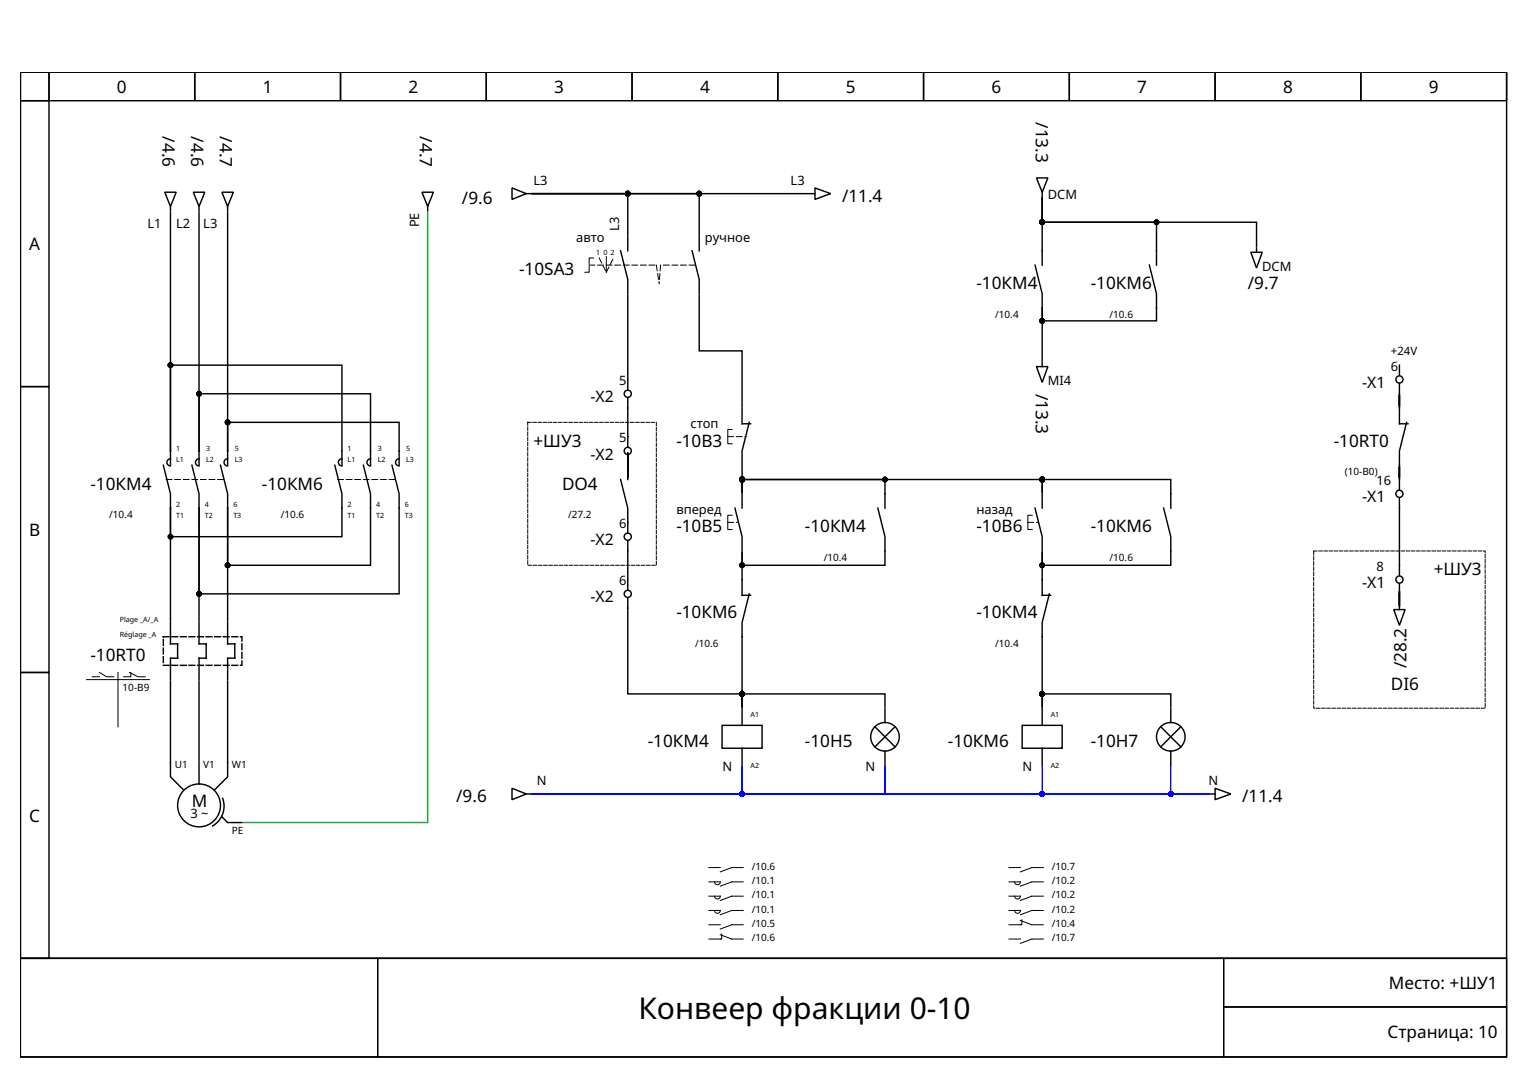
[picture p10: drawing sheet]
<svg xmlns="http://www.w3.org/2000/svg" width="297mm" height="210mm" viewBox="0 0 297 210" stroke-linecap="round" stroke-linejoin="round" font-family="sans-serif">
<g fill="none" stroke="#000" stroke-width=".28">
<path d="M4 14h288.9v172.3h-288.9zM4 14h5.5v5.6h-5.5zM4 19.6h5.5v55.5h-5.5zM9.5 14h28.4v5.6h-28.4zM37.9 14h28.3v5.6h-28.3zM66.2 14h28.3v5.6h-28.3zM94.5 14h28.4v5.6h-28.4zM122.9 14h28.3v5.6h-28.3zM151.2 14h28.3v5.6h-28.3zM179.5 14h28.4v5.6h-28.4zM207.9 14h28.3v5.6h-28.3zM236.2 14h28.3v5.6h-28.3z"/>
<path d="M264.5 14h28.4v5.6h-28.4zM32 37.4h2.2l-1.1 2.7zM37.6 37.4h2.2l-1.1 2.7zM43.1 37.4h2.3l-1.2 2.7zM82 37.4h2.3l-1.2 2.7zM99.5 36.5l2.8 1.1-2.8 1.1zM102.3 37.6h.8M103.4 37.6h53.9M103.4 37.6h18.6v8.1M103.4 37.6h32.5v8.1M157.6 37.6h.8M158.4 36.5l3.1 1.1-3.1 1.1z"/>
<path d="M201.5 34.6h2.2l-1.1 2.8zM202.6 38.5v13M202.6 38.5v4.7h41.7v4.7M202.6 38.5v4.7h22.2v8.3M202.6 37.4v.8M33.1 41.2v46.4M33.1 40.1v.9M38.7 41.2v46.4M38.7 40.1v.9M44.2 41.2v46.4M44.2 40.1v.9M83.1 40.1v.9"/>
<path d="M120.6 48.7l1.4 5.6v2.8M122 57.4v18.3M122 46v2.7M134.5 48.7l1.4 5.6v2.8M135.9 57.4v10.8h8.4v10.8M135.9 46v2.7M201.2 51.5l1.4 5.6v2.8M202.6 59.9v10.2M223.4 51.5l1.4 5.6v5.3h-22.2v-2.5M243.2 49h2.2l-1.1 3.1zM244.3 48.2v.8M4 75.1h5.5v55.6h-5.5z"/>
<path d="M122 77.4v9.4M144.3 79.3v3.1h1.6M201.5 71.2h2.2l-1.1 3.1zM202.6 70.4v.8M272 74.6v7.8h1.7M272 71v1.9M31.7 90.4l1.4 5.6v2.8M33.1 98.8v21.9M33.1 87.6v-16.6h33.4v19.4M33.1 89.2a.69 .69 0 0 0-.7 .7 .69 .69 0 0 0 .7 .7M33.1 87.6v2.8M37.3 90.4l1.4 5.6v2.8"/>
<path d="M38.7 87.6v-11.1h33.3v13.9M38.7 98.8v21.9M38.7 89.2a.69 .69 0 0 0-.7 .7 .69 .69 0 0 0 .7 .7M38.7 87.6v2.8M42.9 90.4l1.3 5.6v2.8M44.2 87.6v-5.5h33.4v8.3M44.2 98.8v21.9M44.2 89.2a.69 .69 0 0 0-.6 .7 .69 .69 0 0 0 .6 .7M44.2 87.6v2.8M65.1 90.4l1.4 5.6v8.3h-33.4v-5.5M66.5 89.2a.69 .69 0 0 0-.7 .7 .69 .69 0 0 0 .7 .7M70.6 90.4l1.4 5.6v13.9h-27.8v-11.1"/>
<path d="M72 89.2a.69 .69 0 0 0-.7 .7 .69 .69 0 0 0 .7 .7M76.2 90.4l1.4 5.6v19.4h-38.9v-16.6M77.6 89.2a.69 .69 0 0 0-.7 .7 .69 .69 0 0 0 .7 .7M120.6 93.2l1.4 5.6v4.7M122 87.9v5zM122 88.5v4.7M142.9 98.8l1.4 5.5v2.8M144.3 90.7v5M144.3 95.7v-2.5h27.7v5.6M144.3 95.7v-2.5h58.3v2.5v-2.5h25v5.6M144.3 96v2.8M145.6 82.1l-1.3 5.5v2.8"/>
<path d="M170.6 98.8l1.4 5.5v5.6h-27.7v-2.5v8.3h1.6M201.2 98.8l1.4 5.5v2.8M202.6 96v2.8M226.2 98.8l1.4 5.5v5.6h-25v-2.5v8.3h1.7M272 96.8v15M273.4 82.1l-1.4 5.5v7.5M122 105.1v9.5M122 116.3v18.6h22.3v2.5M145.6 115.4l-1.3 5.6v16.4M204 115.4l-1.4 5.6v16.4v-2.5h25v2.5M270.9 118.5h2.3l-1.2 3zM272 113.5v4.4v-3v2.5"/>
<path d="M272 117.6v.9M4 130.7h5.5v55.6h-5.5zM33.1 132.4v18.6l2.5 2.5M33.1 121v4.1h1.4v2.8h-1.4v4.2M38.7 132.4v15.5M38.7 121v4.1h1.4v2.8h-1.4v4.2M44.2 132.4v18.6l-2.5 2.5M44.2 121v4.1h1.4v2.8h-1.4v4.2M144.3 137.4v-3.2v.7h27.7v2.5M144.3 137.6v3.4M172 137.6v2.8M202.6 137.6v3.4"/>
<path d="M227.6 137.6v2.8M38.7 148.2v4.2M43.1 158.8l1.1 1.1h2.8M43.3 155.2a4.4 4.4 0 0 1-2 5.3M99.5 153.2l2.8 1.1-2.8 1.1zM102.3 154.3h.8M140.4 141h7.7v4.4h-7.7zM144.3 145.4v3.4M170.1 141.2l3.9 4M172 146v2.8M174 141.2l-3.9 4M198.7 141h7.8v4.4h-7.8z"/>
<path d="M202.6 145.4v3.4M225.6 141.2l4 4M227.6 146v2.8M229.6 141.2l-4 4M235.4 154.3h.8M236.2 153.2l3.1 1.1-3.1 1.1zM4 186.3h288.9v19.1h-288.9z"/>
<circle cx="122" cy="76.5" r=".69"/>
<circle cx="272" cy="73.7" r=".69"/>
<circle cx="122" cy="87.6" r=".69"/>
<circle cx="272" cy="96" r=".69"/>
<circle cx="122" cy="104.3" r=".69"/>
<circle cx="122" cy="115.4" r=".69"/>
<circle cx="272" cy="112.6" r=".69"/>
<circle cx="38.7" cy="156.5" r="4.2"/>
<circle cx="172" cy="143.2" r="2.78"/>
<circle cx="227.6" cy="143.2" r="2.78"/>
</g>
<g fill="none" stroke="#000" stroke-width=".19">
<path d="M115.4 50.1h-.9v2.8h-.8M117.9 49.9v3M142.3 83.5h-.8v2.8h.8M142.3 100.1h-.8v2.8h.8M200.7 100.1h-.9v2.8h.9M16.8 132.1h12.2M17.9 131.5h1.4M19.3 130.7l1.4 .8h1.4M22.9 130.7v10.6M25.2 130.7l1.6 .8h1.4M25.4 130.7v.8h-1.4M137.8 171.4h2.2a.56 .56 0 0 1-.5 .6 .56 .56 0 0 1-.6-.6"/>
<path d="M137.8 174.2h2.2a.56 .56 0 0 1-.5 .5 .56 .56 0 0 1-.6-.5M137.8 177h2.2a.56 .56 0 0 1-.5 .5 .56 .56 0 0 1-.6-.5M137.8 168.6h2.2M137.8 179.7h2.2M144.5 168.6h-2.3l-2.2 .9M144.5 171.4h-2.3l-2.2 .8M144.5 174.2h-2.3l-2.2 .8M144.5 177h-2.3l-2.2 .8M144.5 179.7h-2.3l-2.2 .9M196.1 171.4h2.3a.56 .56 0 0 1-.6 .6 .56 .56 0 0 1-.5-.6M196.1 174.2h2.3a.56 .56 0 0 1-.6 .5 .56 .56 0 0 1-.5-.5M196.1 177h2.3a.56 .56 0 0 1-.6 .5 .56 .56 0 0 1-.5-.5"/>
<path d="M196.1 168.6h2.3M198.4 178.9l2.2 .8h2.2M198.6 178.8v.9h-2.5M202.8 168.6h-2.2l-2.2 .9M202.8 171.4h-2.2l-2.2 .8M202.8 174.2h-2.2l-2.2 .8M202.8 177h-2.2l-2.2 .8M4 186.3h69.4v19.1h-69.4zM73.4 186.3h164.5v19.1h-164.5zM140 181.7l2.2 .8h2.3M140.3 181.5v1h-2.5M196.1 182.5h2.3"/>
<path d="M202.8 182.5h-2.2l-2.2 .8M237.9 186.3h55v9.4h-55zM237.9 195.7h55v9.7h-55z"/>
</g>
<path d="M102.6 82.1h25v27.8h-25zM255.4 107.1h33.3v30.5h-33.3z" fill="none" stroke="#000" stroke-width=".19" stroke-dasharray=".7 .3"/>
<path d="M116.5 50.1l1.4 2.8M117.9 52.9l1.4-2.8M127.3 51.5h-12.5M127.6 51.5l.5 3.6M128.4 51.5l-.3 3.4M135.1 51.5h-6.7M32.3 93.2h11.1M65.6 93.2h11.2M141.5 84.9h3.6M141.5 101.5h1.9M199.8 101.5h2" fill="none" stroke="#000" stroke-width=".19" stroke-dasharray="1.1 .6"/>
<path d="M31.7 123.8h15.3v5.5h-15.3z" fill="none" stroke="#000" stroke-width=".28" stroke-dasharray="1.1 .6"/>
<g fill="#000" stroke="#000" stroke-width=".28">
<circle cx="122" cy="37.6" r=".42"/>
<circle cx="135.9" cy="37.6" r=".42"/>
<circle cx="202.6" cy="43.2" r=".42"/>
<circle cx="224.8" cy="43.2" r=".42"/>
<circle cx="33.1" cy="71" r=".42"/>
<circle cx="38.7" cy="76.5" r=".42"/>
<circle cx="202.6" cy="62.4" r=".42"/>
<circle cx="44.2" cy="82.1" r=".42"/>
<circle cx="144.3" cy="93.2" r=".42"/>
<circle cx="172" cy="93.2" r=".42"/>
<circle cx="202.6" cy="93.2" r=".42"/>
<circle cx="33.1" cy="104.3" r=".42"/>
<circle cx="38.7" cy="115.4" r=".42"/>
<circle cx="44.2" cy="109.9" r=".42"/>
<circle cx="144.3" cy="109.9" r=".42"/>
<circle cx="202.6" cy="109.9" r=".42"/>
<circle cx="144.3" cy="134.9" r=".42"/>
<circle cx="202.6" cy="134.9" r=".42"/>
</g>
<path d="M83.1 41.2v118.7h-35.8" fill="none" stroke="#0eb22f" stroke-width=".28"/>
<path d="M103.4 154.3h131.7M172 149v5.3h-27.7v-5.3v5.3h-40.9M202.6 149v5.3h-99.2M227.6 149v5.3h-124.2" fill="none" stroke="#0001ff" stroke-width=".28"/>
<g fill="#0001ff" stroke="#0001ff" stroke-width=".28">
<circle cx="202.6" cy="154.3" r=".42"/>
<circle cx="227.6" cy="154.3" r=".42"/>
<circle cx="144.3" cy="154.3" r=".42"/>
</g>
<text font-size="5.8" x="124.1" y="198.1">Конвеер фракции 0-10</text>
<g font-size="3.3">
<text x="22.7" y="18.1">0</text>
<text x="51.1" y="18.1">1</text>
<text x="79.4" y="18.1">2</text>
<text x="107.7" y="18.1">3</text>
<text x="136.1" y="18.1">4</text>
<text x="164.4" y="18.1">5</text>
<text x="192.8" y="18.1">6</text>
<text x="201.3" y="23.7" transform="rotate(90 201.3 23.7)">/13.3</text>
<text x="221.1" y="18.1">7</text>
<text x="249.4" y="18.1">8</text>
<text x="277.8" y="18.1">9</text>
<text x="31.6" y="26.5" transform="rotate(90 31.6 26.5)">/4.6</text>
<text x="37.2" y="26.5" transform="rotate(90 37.2 26.5)">/4.6</text>
<text x="42.7" y="26.5" transform="rotate(90 42.7 26.5)">/4.7</text>
<text x="81.6" y="26.5" transform="rotate(90 81.6 26.5)">/4.7</text>
<text x="89.8" y="39.6">/9.6</text>
<text x="163.7" y="39.2">/11.4</text>
<text x="5.7" y="48.6">A</text>
<text x="100.9" y="53.5">-10SA3</text>
<text x="189.8" y="56.2">-10КM4</text>
<text x="212" y="56.2">-10КM6</text>
<text x="242.6" y="56.2">/9.7</text>
<text x="201.3" y="76.5" transform="rotate(90 201.3 76.5)">/13.3</text>
<text x="103.7" y="86.8">+ШУ3</text>
<text x="131.5" y="86.8">-10B3</text>
<text x="259.3" y="86.8">-10RT0</text>
<text x="17.6" y="95.1">-10КM4</text>
<text x="50.9" y="95.1">-10КM6</text>
<text x="109.3" y="95.1">DO4</text>
<text x="5.7" y="104.2">B</text>
<text x="131.5" y="103.5">-10B5</text>
<text x="156.5" y="103.5">-10КM4</text>
<text x="189.8" y="103.5">-10B6</text>
<text x="212" y="103.5">-10КM6</text>
<text x="278.7" y="111.8">+ШУ3</text>
<text x="131.5" y="120.1">-10КM6</text>
<text x="189.8" y="120.1">-10КM4</text>
<text x="17.6" y="128.5">-10RT0</text>
<text x="273.4" y="129.9" transform="rotate(-90 273.4 129.9)">/28.2</text>
<text x="270.4" y="134">DI6</text>
<text x="125.9" y="145.1">-10КM4</text>
<text x="156.5" y="145.1">-10H5</text>
<text x="184.3" y="145.1">-10КM6</text>
<text x="212" y="145.1">-10H7</text>
<text x="88.7" y="155.8">/9.6</text>
<text x="241.5" y="155.8">/11.4</text>
<text x="5.7" y="159.7">C</text>
<text x="37.3" y="156.8">M</text>
<text x="270" y="192.2">Место: +ШУ1</text>
<text x="269.7" y="201.8">Страница: 10</text>
</g>
<g font-size="3.1">
<text x="264.8" y="75.4">-X1</text>
<text x="114.8" y="78.2">-X2</text>
<text x="114.8" y="89.3">-X2</text>
<text x="264.8" y="97.6">-X1</text>
<text x="114.8" y="106">-X2</text>
<text x="114.8" y="117.1">-X2</text>
<text x="264.8" y="114.3">-X1</text>
</g>
<g font-size="2.5">
<text x="103.7" y="36">L3</text>
<text x="153.7" y="36">L3</text>
<text x="203.7" y="38.7">DCM</text>
<text x="28.7" y="44.3">L1</text>
<text x="34.2" y="44.3">L2</text>
<text x="39.5" y="44.3">L3</text>
<text x="81.5" y="44.2" transform="rotate(-90 81.5 44.2)">PE</text>
<text x="112" y="47.1">авто</text>
<text x="120.4" y="44.9" transform="rotate(-90 120.4 44.9)">L3</text>
<text x="137" y="47.1">ручное</text>
<text x="245.4" y="52.6">DCM</text>
<text x="120.4" y="74.9">5</text>
<text x="203.7" y="74.9">MI4</text>
<text x="270.4" y="72.1">6</text>
<text x="134.3" y="83.2">стоп</text>
<text x="120.4" y="86">5</text>
<text x="267.6" y="94.3">16</text>
<text x="131.5" y="99.9">вперед</text>
<text x="189.8" y="99.9">назад</text>
<text x="120.4" y="102.6">6</text>
<text x="120.4" y="113.8">6</text>
<text x="267.6" y="111">8</text>
<text x="140.5" y="149.9">N</text>
<text x="168.2" y="149.9">N</text>
<text x="198.8" y="149.9">N</text>
<text x="104.3" y="152.6">N</text>
<text x="234.9" y="152.6">N</text>
<text x="37" y="159">3 ~</text>
</g>
<text font-size="2.2" x="270.4" y="69">+24V</text>
<g font-size="1.9">
<text x="193.5" y="61.8">/10.4</text>
<text x="215.7" y="61.8">/10.6</text>
<text x="261.4" y="92.4">(10-B0)</text>
<text x="21.2" y="100.7">/10.4</text>
<text x="54.6" y="100.7">/10.6</text>
<text x="110.4" y="100.7">/27.2</text>
<text x="160.1" y="109">/10.4</text>
<text x="215.7" y="109">/10.6</text>
<text x="135.1" y="125.7">/10.6</text>
<text x="193.5" y="125.7">/10.4</text>
<text x="23.8" y="134.3">10-B9</text>
<text x="34" y="149.3">U1</text>
<text x="39.5" y="149.3">V1</text>
<text x="45.1" y="149.3">W1</text>
<text x="45.1" y="162.1">PE</text>
<text x="146.1" y="169">/10.6</text>
<text x="146.1" y="171.8">/10.1</text>
<text x="204.5" y="169">/10.7</text>
<text x="204.5" y="171.8">/10.2</text>
<text x="146.1" y="174.6">/10.1</text>
<text x="146.1" y="177.4">/10.1</text>
<text x="204.5" y="174.6">/10.2</text>
<text x="204.5" y="177.4">/10.2</text>
<text x="146.1" y="180.1">/10.5</text>
<text x="146.1" y="182.9">/10.6</text>
<text x="204.5" y="180.1">/10.4</text>
<text x="204.5" y="182.9">/10.7</text>
</g>
<g font-size="1.4">
<text x="115.9" y="49.6">1</text>
<text x="117.3" y="49.6">0</text>
<text x="118.7" y="49.6">2</text>
<text x="34.2" y="87.6">1</text>
<text x="34.2" y="89.9">L1</text>
<text x="40.1" y="87.6">3</text>
<text x="40.1" y="89.9">L2</text>
<text x="45.6" y="87.6">5</text>
<text x="45.6" y="89.9">L3</text>
<text x="67.6" y="87.6">1</text>
<text x="67.6" y="89.9">L1</text>
<text x="73.4" y="87.6">3</text>
<text x="73.4" y="89.9">L2</text>
<text x="79" y="87.6">5</text>
<text x="79" y="89.9">L3</text>
<text x="34.2" y="98.5">2</text>
<text x="34.2" y="100.7">T1</text>
<text x="39.8" y="98.5">4</text>
<text x="39.8" y="100.7">T2</text>
<text x="45.4" y="98.5">6</text>
<text x="45.4" y="100.7">T3</text>
<text x="67.6" y="98.5">2</text>
<text x="67.6" y="100.7">T1</text>
<text x="73.1" y="98.5">4</text>
<text x="73.1" y="100.7">T2</text>
<text x="78.7" y="98.5">6</text>
<text x="78.7" y="100.7">T3</text>
<text x="23.3" y="121">Plage _A/_A</text>
<text x="23.3" y="123.8">Réglage _A</text>
<text x="145.9" y="139.3">A1</text>
<text x="204.3" y="139.3">A1</text>
<text x="145.9" y="149.3">A2</text>
<text x="204.3" y="149.3">A2</text>
</g>
</svg>
